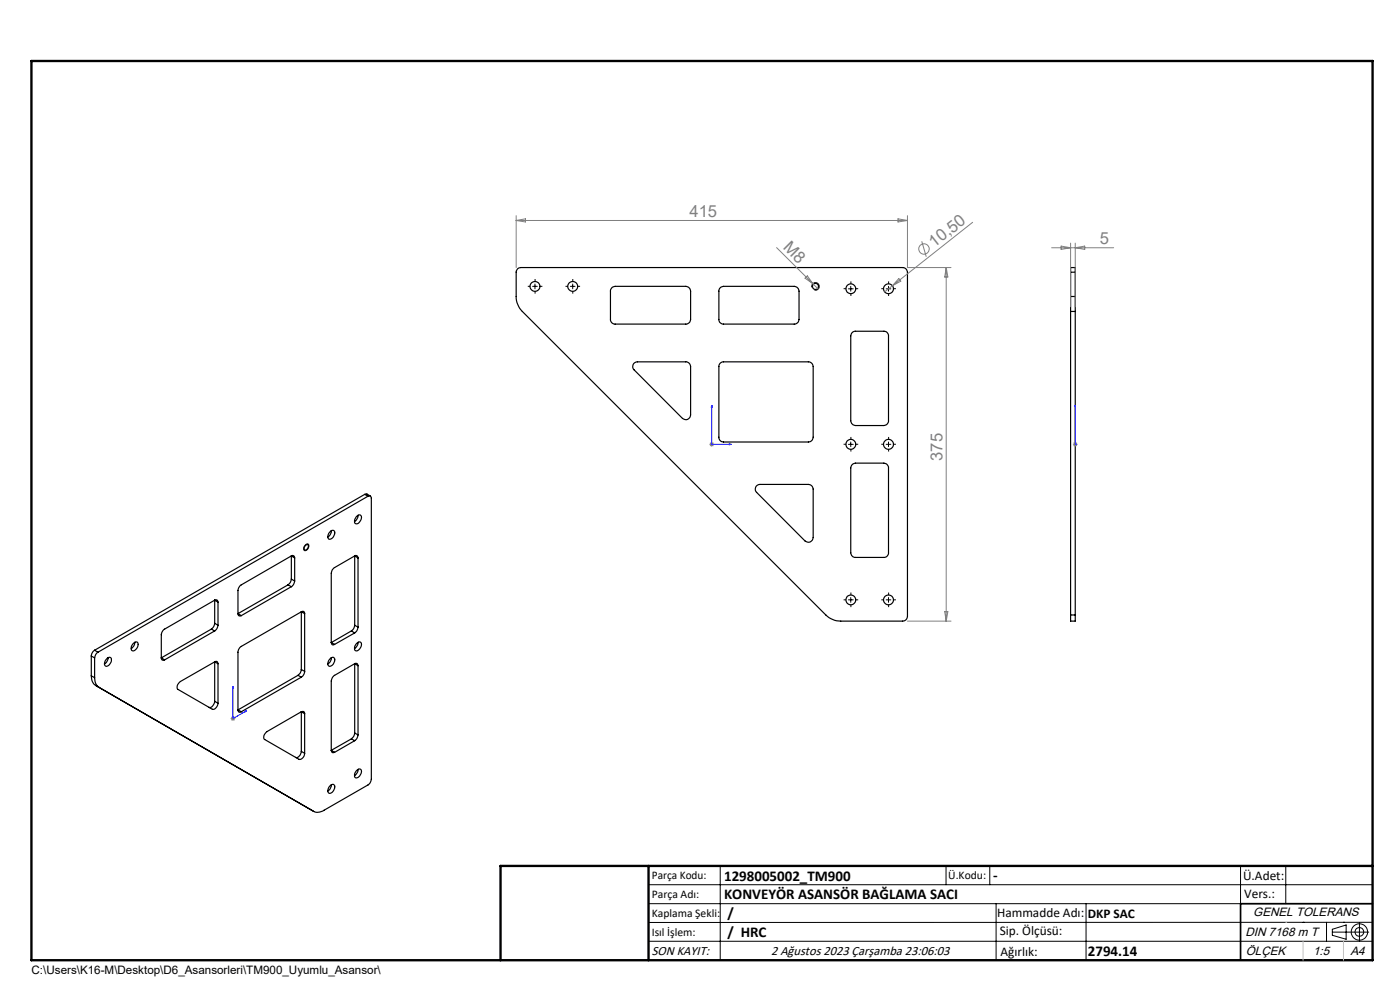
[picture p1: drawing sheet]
<svg xmlns="http://www.w3.org/2000/svg" width="297mm" height="210mm" viewBox="0 0 297 210" stroke-linecap="round" stroke-linejoin="round" font-family="sans-serif">
<g fill="none" stroke="#000" stroke-width=".25">
<path d="M109.8 57l.7-.2h81a1.02 1.02 0 0 1 1 .9v73.1a1.02 1.02 0 0 1-1 1h-13.1a4.6 4.6 0 0 1-3.2-1.4l-64.4-64.3a4.6 4.6 0 0 1-1.3-3.2v-5.3zM227.1 57.7v-.9h1v.9M227.1 57.7h1M227.1 57.7v5.2M228.1 57.7v5.2M129.8 61.1l.7-.4h15a1.09 1.09 0 0 1 1 1.1v6a1.02 1.02 0 0 1-1 .9h-15a.96 .96 0 0 1-1-.9v-6.2zM134.4 77.1l.8-.3h10.3a1.02 1.02 0 0 1 1 .9v10.3a1.02 1.02 0 0 1-.6 1 1.02 1.02 0 0 1-1.1-.2l-10.3-10.4a.97 .97 0 0 1-.1-1.3zM152.8 61.1l.7-.4h15a1.09 1.09 0 0 1 1 1.1v6a1.02 1.02 0 0 1-1 .9h-15a.96 .96 0 0 1-1-.9v-6.2zM152.8 77l.5-.2h18.2a1.02 1.02 0 0 1 1 .9v15a1.02 1.02 0 0 1-1 1.1h-18a.97 .97 0 0 1-1-1.1v-15.1zM180.7 70.7l.6-.4h6.2a.96 .96 0 0 1 1 1v17.9a1.02 1.02 0 0 1-1 1.1h-6a1.09 1.09 0 0 1-1-1.1v-17.9zM227.1 62.9v3.2M227.1 62.9h1"/>
<path d="M227.1 66.1h1M227.1 66.1v64.3M228.1 62.9v3.2M228.1 66.1v64.3M180.7 98.7l.2-.3 .6-.2h6a1.02 1.02 0 0 1 1 1.1v18a.96 .96 0 0 1-1 .9h-6a1.02 1.02 0 0 1-1-.9v-18zM61.8 117.9l-10.9 6.4-.4 .8v5.1M61.8 117.9a.44 .44 0 0 1 .5 0 .44 .44 0 0 1 .2 .4M61.8 117.9l.7 .4M61.8 117.9v4.9M62.5 118.3v5M64.8 115.7l.4-.2a.67 .67 0 0 1 .1 .8 .67 .67 0 0 1-.7 .3v-.5zM70.1 112.7a.53 .53 0 0 1 .7-.2 .53 .53 0 0 1 .2 .7 1.22 1.22 0 0 1-1.3 1.2 1.23 1.23 0 0 1 .4-1.7z"/>
<path d="M70.3 112.6a1.56 1.56 0 0 1-.8 1.3M75.2 117.9a.44 .44 0 0 1 .5 0 .44 .44 0 0 1 .3 .4M75.2 117.9l-4.2 2.5a1.47 1.47 0 0 0-.7 1.2v14.7M75.2 117.9l.8 .4M75.2 117.9v14.7M75.6 109.6a.62 .62 0 0 1 .9-.3 .62 .62 0 0 1 .1 .9 .89 .89 0 0 1-1.3 .8l-.1-.6zM76 118.3v14.7M76 109.3l-.4 1-.4 .3M76 109.3h.1M77.4 104.9l.4-.1 .8 .4M77.4 104.9l-57.3 33M77.4 104.9l.7 .4"/>
<path d="M78.1 105.3a.44 .44 0 0 1 .5-.1 .44 .44 0 0 1 .2 .5v59.6l-.2 .7-.4 .4-9.4 5.5a2.29 2.29 0 0 1-2.3 .2M78.1 105.3l-57.3 33.1M160.4 103.1l.8-.3h10.3a1.02 1.02 0 0 1 1 .9v10.3a1.02 1.02 0 0 1-.6 1 1.02 1.02 0 0 1-1.1-.2l-10.3-10.4a.97 .97 0 0 1-.1-1.3zM19.4 139.2l.7 .4M19.4 139.2v4.2M20.1 137.9a1.6 1.6 0 0 0-.7 1.3M20.1 139.6v4.1M20.1 137.9l.7 .5M20.8 138.4l-.5 .5-.2 .7M22.7 139.7a.53 .53 0 0 1 .7-.2 .53 .53 0 0 1 .2 .7 1.15 1.15 0 0 1-1.2 1.1 1.19 1.19 0 0 1 .3-1.6zM22.9 139.6l-.3 .9-.4 .4M22.9 139.5v.1"/>
<path d="M28.2 136.6a.57 .57 0 0 1 .7-.4 .57 .57 0 0 1 .4 .7 1.22 1.22 0 0 1-1.3 1.1l-.2-.2v-.5zM28.6 136.3l-.2 .7-.6 .6M28.6 136.2v.1M34.2 139.6a.44 .44 0 0 0 .2 .4 .44 .44 0 0 0 .5 0M34.2 139.6l.7 .4M44.8 133.4l.7 .4M44.8 133.4l-10.6 6.2M45.5 127.3l-10.9 6.4-.4 .8v5.1M45.5 127.3a.44 .44 0 0 1 .5 0 .44 .44 0 0 1 .2 .4M45.5 132.2a1.6 1.6 0 0 1-.7 1.2M45.5 133.8l-10.6 6.2M45.5 127.3l.7 .4"/>
<path d="M45.5 132.2l.7 .4M45.5 127.3v4.9M46.2 132.6l-.2 .7-.5 .5M46.2 127.7v4.9M50.5 130.2a.44 .44 0 0 0 .2 .4 .44 .44 0 0 0 .5 0M50.5 130.2l.7 .4M61.1 124.1l.7 .4M61.1 124.1l-10.6 6.1M61.8 122.8a1.6 1.6 0 0 1-.7 1.3M61.8 124.5l-10.6 6.1M61.8 122.8l.7 .5M62.5 123.3l-.2 .6-.5 .6"/>
<path d="M63.9 129.8a.42 .42 0 0 1 .5-.1 .42 .42 0 0 1 .2 .5M63.9 129.8l-12.7 7.3a1.6 1.6 0 0 0-.7 1.3v12.2M63.9 129.8l.7 .4M63.9 129.8v12.2M64.6 130.2v12.2M70.1 139.7a.57 .57 0 0 1 .8-.1 .57 .57 0 0 1 0 .8 .86 .86 0 0 1-1.3 .8v-.9zM70.3 136.3a.42 .42 0 0 0 .2 .5 .42 .42 0 0 0 .5-.1M70.3 136.3l.7 .4M70.3 139.6l-.2 .7-.6 .6M70.3 139.5v.1M74.5 133.8l.7 .5M74.5 133.8l-4.2 2.5"/>
<path d="M75.2 132.6l-.2 .7-.5 .5M75.2 134.3l-4.2 2.4M75.2 132.6l.8 .4M75.6 136.6a.62 .62 0 0 1 .9-.4 .62 .62 0 0 1 .1 1 .93 .93 0 0 1-1.3 .7l-.1-.6zM76 133a1.6 1.6 0 0 1-.8 1.3M76 136.3l-.3 .7-.5 .6M76 136.2v.1M227.1 130.4v1.4h1v-1.4M227.1 130.4h1M19.4 143.4a2.17 2.17 0 0 0 .9 2M19.4 143.4l.7 .3M20.1 143.7a2.29 2.29 0 0 0 .9 2.1l-.7-.4"/>
<path d="M20.3 145.4l46.2 26.7M45.5 140.4l-7.2 4.2a1.16 1.16 0 0 0-.5 1.7l7.2 4.2a1.25 1.25 0 0 0 1.2-1.3M45.5 140.4a.42 .42 0 0 1 .5-.1 .42 .42 0 0 1 .2 .5M45.5 148.8a1.19 1.19 0 0 1-1.2 1.2M45.5 140.4v8.4M45.5 140.4l.7 .4M45.5 148.8l.7 .4M46.2 140.8v8.4M50.5 150.6a.42 .42 0 0 0 .2 .4 .42 .42 0 0 0 .5 0M50.5 150.6l.7 .4M63.2 143.3l.7 .3M63.2 143.3l-12.7 7.3"/>
<path d="M63.9 151a.44 .44 0 0 1 .5-.1 .44 .44 0 0 1 .2 .5M63.9 151l-7.2 4.2a1.16 1.16 0 0 0-.5 1.7l7.2 4.2a1.2 1.2 0 0 0 1.2-1.3M63.9 142a1.6 1.6 0 0 1-.7 1.3M63.9 159.4a1.19 1.19 0 0 1-1.2 1.2M63.9 143.6l-12.7 7.4M63.9 142l.7 .4M63.9 151v8.4M63.9 151l.7 .4M63.9 159.4l.7 .4M64.6 142.4a1.6 1.6 0 0 1-.7 1.2M64.6 151.4v8.4M70.3 159.2a.44 .44 0 0 0 .2 .4 .44 .44 0 0 0 .5 0"/>
<path d="M70.3 159.2l.7 .4M74.5 156.7l.7 .4M74.5 156.7l-4.2 2.5M75.2 140.8a.44 .44 0 0 1 .5 0 .44 .44 0 0 1 .3 .4M75.2 140.8l-4.4 2.5-.5 .8v15.1M75.2 155.5a1.6 1.6 0 0 1-.7 1.2M75.2 157.1l-4.2 2.5M75.2 140.8v14.7M75.2 140.8l.8 .4M75.2 155.5l.8 .4M76 155.9a1.6 1.6 0 0 1-.8 1.2M76 141.2v14.7"/>
<path d="M65.8 171.7l.7 .4M70.1 166.6a.57 .57 0 0 1 .8-.1 .57 .57 0 0 1 0 .9 .86 .86 0 0 1-1.3 .7v-.8zM70.3 166.5l-.3 1-.5 .3M70.3 166.5h.1M75.6 163.5a.61 .61 0 0 1 .8-.3 .61 .61 0 0 1 .2 .9 .93 .93 0 0 1-1.3 .8l-.1-.7zM76 163.2a1.8 1.8 0 0 1-.8 1.3M106.2 203.7h185"/>
<circle cx="113.5" cy="60.8" r="1.05"/>
<circle cx="121.5" cy="60.8" r="1.05"/>
<circle cx="173" cy="60.8" r=".65"/>
<circle cx="180.5" cy="61.3" r="1.04"/>
<circle cx="188.5" cy="61.3" r="1.05"/>
<circle cx="180.5" cy="94.3" r="1.05"/>
<circle cx="188.5" cy="94.3" r="1.06"/>
<circle cx="180.5" cy="127.3" r="1.04"/>
<circle cx="188.5" cy="127.3" r="1.05"/>
</g>
<g fill="none" stroke="#808080" stroke-width=".21">
<path d="M109.5 45.7v11.1M109.5 46.8h83M109.5 46.8l2-.4v.7zM164.7 52.5l8.9 8.8M171.3 58.5l1.1 1.7-1.6-1.2zM190.5 46.4l2 .4-2 .3zM190.7 59.1l.4 .5-1.8 1zM192.5 45.7v11.1h9.3M195.5 51.2l1 3.3M200.7 56.8v75M200.7 56.8l.4 2h-.7zM206.3 47.2l-17 13.4"/>
<path d="M223.1 52.6h13.2M225.1 52.2l2 .4-2 .3zM227.1 51.6v13.5M228.1 51.6v13.5M228.1 52.6l2-.4v.7zM189.3 60.6l-1.6 1.3M150.5 94.3h1M150.6 93.9l.7 .7M151 93.8v.9M151.3 93.9l-.7 .7M227.6 94.3h1M227.8 93.9l.7 .7"/>
<path d="M228.1 93.8v.9M228.5 93.9l-.7 .7M192.5 131.8h9.3M200.4 129.7h.7l-.4 2.1zM48.9 152.4h1M49.1 152.1l.7 .7M49.4 151.9v1M49.8 152.1l-.7 .7"/>
<circle cx="196" cy="52.8" r="1.11"/>
</g>
<g fill="none" stroke="#000" stroke-width=".21">
<path d="M113 60.7h1M113.5 60.2v1.1M121 60.7h1M121.5 60.2v1.1M172.2 61a.8 .8 0 0 1 .7-1.1 .8 .8 0 0 1 .9 .9 .8 .8 0 0 1-1 .7M180 61.3h1M180.5 60.7v1.1M188 61.3h1M188.5 60.7v1.1M180 94.3h1M180.5 93.8v.9M188 94.3h1"/>
<path d="M188.5 93.8v.9M64.8 115.5a.45 .45 0 0 1 .7 0 .45 .45 0 0 1-.1 .7 .55 .55 0 0 1-.3 .6 .55 .55 0 0 1-.7-.3l.1-.4zM180 127.2h1M180.5 126.7v1.1M188 127.2h1M188.5 126.7v1.1M137.6 187.7h153.6M137.6 191.7h153.6M137.6 199.7h153.6M152.8 183.7v20M200.7 183.7v4M210 183.7v4"/>
<path d="M211.3 191.7v12M230.4 191.7v12M263.2 183.7v20M272.8 183.7v8M276.4 195.6h.1M281.4 195.6v4.1M282.6 197.7h7.8M282.6 197.1l3-.9v3l-3-.8zM285 195.6h.1M288.4 195.8v3.8M291.2 195.6l-153.6 .1"/>
<circle cx="288.4" cy="197.7" r="1.74"/>
<circle cx="288.4" cy="197.7" r=".93"/>
</g>
<path d="M151 85.9l.1 .5h-.2zM151 85.9v8.4h4.2M154.7 94.1l.5 .2-.5 .1zM228.1 94.1v.3zM228.1 85.9v.5v-.5M228.1 94.3h.1M228.1 85.9v8.4M49.4 145.6l.1 .3-.1 .1zM49.4 145.6v6.8l3-1.7M52.1 150.8l.3-.1-.3 .3z" fill="none" stroke="#00f" stroke-width=".21"/>
<g fill="none" stroke="#000" stroke-width=".21" stroke-dasharray="15.2 1.3 1.3 1.3" stroke-linecap="butt">
<path d="M113.5 59.7v-.5M121.5 59.7v-.5M112.5 60.7h-.5M113.5 61.7v.6M114.5 60.7h.6M120.5 60.7h-.5M121.5 61.7v.6M122.5 60.7h.6M179.5 61.2h-.5M180.5 60.2v-.5M180.5 62.2v.6M181.5 61.2h.6"/>
<path d="M187.5 61.2h-.5M188.5 60.2v-.5M188.5 62.2v.6M189.5 61.2h.6M179.5 94.2h-.5M180.5 93.2v-.5M180.5 95.2v.6M181.5 94.2h.6M187.5 94.2h-.5M188.5 93.2v-.5M188.5 95.2v.6M189.5 94.2h.6"/>
<path d="M179.5 127.2h-.5M180.5 126.2v-.5M180.5 128.2v.6M181.5 127.2h.6M187.5 127.2h-.5M188.5 126.2v-.5M188.5 128.2v.6M189.5 127.2h.6"/>
</g>
<path d="M291.2 191.7h-28v12" fill="none" stroke="#000" stroke-width=".35"/>
<path d="M6.7 12.9h284.5v190.8h-284.5zM137.6 183.7v20M291.2 183.7h-185v20" fill="none" stroke="#000" stroke-width=".5"/>
<path d="M272.8 195.6h.1M276.4 199.7v4M285 199.7v4" fill="none" stroke="#c0c0c0" stroke-width=".21"/>
<g fill="#00f">
<path d="M154.7 94.1l.5 .2-.5 .1zM151 85.9l.1 .5h-.2z"/>
<path d="M228.1 94.1v.3zM228.1 85.9v.5z"/>
<path d="M52.1 150.8l.3-.1-.3 .3zM49.4 145.6l.1 .3-.1 .1z"/>
</g>
<g font-size="3.5" fill="#808080">
<text x="146.3" y="45.9">415</text>
<text x="166" y="52.7" transform="rotate(45 166 52.7)">M8</text>
<text x="198.2" y="52.6" transform="rotate(-38 198.2 52.6)">10,50</text>
<text x="233.3" y="51.8">5</text>
<text x="200" y="97.7" transform="rotate(-90 200 97.7)">375</text>
</g>
<g font-size="3.2">
<text x="153.6" y="186.8">1298005002_TM900</text>
<text x="153.6" y="190.8">KONVEYÖR ASANSÖR BAĞLAMA SACI</text>
<text x="210.7" y="186.6">-</text>
<text x="154.3" y="194.8">/</text>
<text x="154.3" y="198.8">/ HRC</text>
<text x="230.8" y="202.8">2794.14</text>
</g>
<g font-size="2.8">
<text x="263.7" y="186.7">Ü.Adet:</text>
<text x="263.9" y="190.5">Vers.:</text>
<text x="211.5" y="194.5">Hammadde Adı:</text>
<text x="230.8" y="194.7">DKP SAC</text>
<text x="138.3" y="202.6">SON KAYIT:</text>
<text x="163.6" y="202.6">2 Ağustos 2023 Çarşamba 23:06:03</text>
<text x="212.1" y="198.4">Sip. Ölçüsü:</text>
<text x="212.2" y="202.7">Ağırlık:</text>
</g>
<g font-size="2.6">
<text x="265.9" y="194.4">GENEL TOLERANS</text>
<text x="264.2" y="198.5">DIN 7168 m T</text>
<text x="264.3" y="202.6">ÖLÇEK</text>
<text x="278.5" y="202.6">1:5</text>
<text x="286.5" y="202.6">A4</text>
</g>
<g font-size="2.5">
<text x="138.3" y="186.4">Parça Kodu:</text>
<text x="138.3" y="190.5">Parça Adı:</text>
<text x="201.2" y="186.5">Ü.Kodu:</text>
<text x="138.3" y="194.5">Kaplama Şekli:</text>
<text x="138.3" y="198.6">Isıl İşlem:</text>
<text x="6.7" y="206.7">C:\Users\K16-M\Desktop\D6_Asansorleri\TM900_Uyumlu_Asansor\</text>
</g>
</svg>
